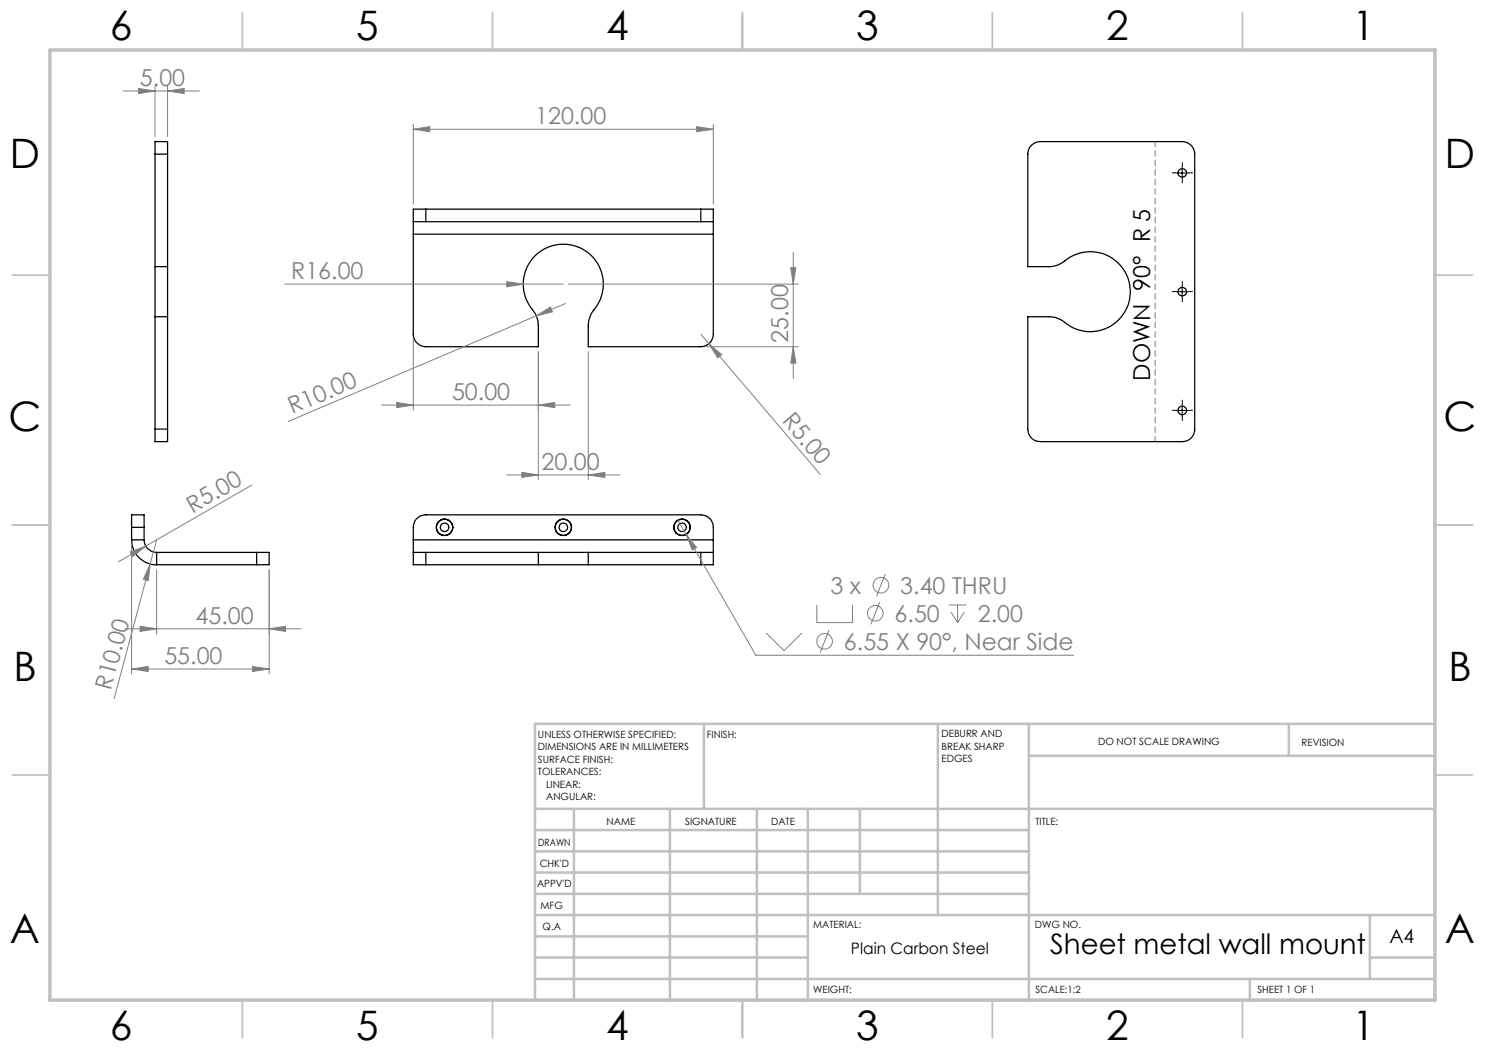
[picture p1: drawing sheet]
<svg xmlns="http://www.w3.org/2000/svg" width="297mm" height="210mm" viewBox="0 0 297 210" stroke-linecap="round" stroke-linejoin="round" font-family="sans-serif">
<g fill="none" stroke="#000" stroke-width=".25">
<path d="M31 30.8v-2.5h2.5v2.5M31 30.8h2.5M31 30.8v22.5M33.5 30.8v22.5M206.4 29l1-.6 .7-.1h28.3a2.52 2.52 0 0 1 2.5 2.5v55a2.46 2.46 0 0 1-2.5 2.5h-28.3a2.46 2.46 0 0 1-2.5-2.5v-22.4h4.2a5.2 5.2 0 0 1 3.6 1.5 8 8 0 0 0 10.9-1.5 8 8 0 0 0-.8-10.9 8 8 0 0 0-10.9-.1l-1.1 .6-1.3 .3h-4.6v-22.5l.2-1zM31 53.3v10.1M31 53.3h2.5M33.5 53.3v10.1M82.7 44.3h2.5M82.7 44.3v2.5M82.7 46.8v20a2.51 2.51 0 0 0 2.5 2.5h22.5v-4.2a5.6 5.6 0 0 0-1.6-3.7 8 8 0 0 1 1.5-10.8 8 8 0 0 1 10.9 .8 8 8 0 0 1 0 10.9l-.4 .7-.4 1.3v5h22.5a2.58 2.58 0 0 0 2.5-2.5v-20M82.7 46.8h60"/>
<path d="M85.2 41.8h-2.5v2.5M85.2 41.8v2.5M85.2 41.8h55M85.2 44.3h55M140.2 41.8h2.5v2.5M140.2 44.3h2.5M140.2 41.8v2.5M142.7 44.3v2.5M31 63.4h2.5M31 63.4v22.4M33.5 63.4v22.4M31 85.8v2.5h2.5v-2.5"/>
<path d="M31 85.8h2.5M26.3 105.5v-2.5h2.5v2.5M26.3 108a5 5 0 0 0 5 5M26.3 108h2.5M26.3 105.5h2.5M26.3 105.5v2.5M28.8 108a2.51 2.51 0 0 0 2.5 2.5M28.8 105.5v2.5M31.3 113h20M31.3 110.5h20M31.3 110.5v2.5M51.3 110.5h2.5v2.5h-2.5"/>
<path d="M51.3 110.5v2.5M82.7 110.5v2.5h2.5M82.7 110.5h2.5M82.7 108v2.5M82.7 108v-2.5a2.46 2.46 0 0 1 2.5-2.5h55a2.51 2.51 0 0 1 2.5 2.5v2.5M82.7 108h60M85.2 110.5v2.5M85.2 113h22.5M85.2 110.5h22.5M107.7 113h10M107.7 110.5h10M107.7 110.5v2.5"/>
<path d="M117.7 110.5v2.5M117.7 113h22.5M117.7 110.5h22.5M140.2 110.5h2.5M140.2 110.5v2.5M142.7 110.5v2.5h-2.5M142.7 108v2.5"/>
<circle cx="236.4" cy="34.6" r=".85"/>
<circle cx="236.4" cy="58.3" r=".86"/>
<circle cx="236.4" cy="82.1" r=".86"/>
<circle cx="88.9" cy="105.5" r=".85"/>
<circle cx="88.9" cy="105.5" r="1.62"/>
<circle cx="88.9" cy="105.4" r="1.64"/>
<circle cx="112.7" cy="105.5" r=".86"/>
<circle cx="112.7" cy="105.5" r="1.64"/>
<circle cx="112.7" cy="105.5" r="1.63"/>
<circle cx="136.4" cy="105.5" r="1.64"/>
<circle cx="136.4" cy="105.5" r="1.63"/>
<circle cx="136.4" cy="105.5" r=".85"/>
</g>
<g fill="none" stroke="#808080" stroke-width=".2">
<path d="M24.7 18.2h15.2M27.7 17.7l3.3 .5-3.3 .5zM31 17.2v10.1M33.5 18.2l3.3-.5v1zM33.5 17.2v10.1M82.7 25.9l3.3-.6v1zM82.7 24.8v16M82.7 25.9h60M139.3 25.3l3.4 .6-3.4 .4zM142.7 24.8v16M56.9 56.8h55.7M101.4 56.3l3.3 .5-3.3 .6z"/>
<path d="M113.7 56.8h46M158.2 53.5h1l-.6 3.3zM158.6 50.5v25.2M82.7 67.8v14.2M107.2 63.2l2.9-1.8 .4 1zM107.2 63.2l-49.6 21.1M107.7 70.3v25.7M113.1 60.7l-5.9 2.5M117.7 70.3v25.7M140.2 66.8l23.8 28.1M141.1 69.3h18.6M141.8 68.7l2.5 2.2-.8 .7z"/>
<path d="M158.6 69.3l.6 3.3h-1zM50.4 97l-26.8 15.4M76.3 81h37.7M79.3 80.5l3.4 .5-3.4 .5zM101.3 95h22.7M104.4 94.5l3.3 .5-3.3 .5zM107.7 81l3.2-.5v1zM117.7 95l3.3-.5v1zM26 110.4l3.2-1.2-2.6 2.1zM26.3 109v25.8M30 112.8l-.3 3.3-1-.3zM30 112.8l-7.2 26.9"/>
<path d="M31.3 114v12.8M31.3 108l-1.3 4.8M53.8 114v20.8M135.6 104.1l1.6 2.8M137.2 106.9l2.1 2.6-.9 .5zM137.2 106.9l14 24.1h63.5M177.1 114.8l-1.8 4.5M25 125.8h35.2M26.3 133.8l3.3-.5v1zM26.3 133.8h27.5M28 125.3l3.3 .5-3.3 .5zM50.5 133.3l3.3 .5-3.3 .5z"/>
<path d="M53.8 125.8l3.3-.5v1zM153.2 126.6l3.6 3.5 3.6-3.5M163.4 121v3.5h7.1v-3.5M165.8 126l-1.8 4.5M175.9 120.4l-1.7 4.5M189.8 121h3.5M190.2 122.4l1.3 2.1M191.5 121v3.5M192.9 122.4l-1.4 2.1"/>
<circle cx="176.2" cy="117" r="1.55"/>
<circle cx="164.9" cy="128.3" r="1.55"/>
<circle cx="175.1" cy="122.7" r="1.55"/>
</g>
<path d="M235.2 34.6h-.8M236.5 33.3v-.8M236.5 35.8v.9M237.7 34.6h.9M235.2 58.3h-.8M236.5 57.1v-.9M236.5 59.6v.8M237.7 58.3h.9M235.2 82.1h-.8M236.5 80.8v-.8M236.5 83.3v.9M237.7 82.1h.9" fill="none" stroke="#000" stroke-width=".2" stroke-dasharray="15.2 1.3 1.3 1.3" stroke-linecap="butt"/>
<path d="M231 88.3v-60" fill="none" stroke="#808080" stroke-width=".2" stroke-dasharray="1.3 .6" stroke-dashoffset=".2" stroke-linecap="butt"/>
<path d="M235.2 34.6h2.5M236.4 33.3v2.5M235.2 58.3h2.5M236.4 57.1v2.5M235.2 82.1h2.5M236.4 80.8v2.5" fill="none" stroke="#000" stroke-width=".2"/>
<g fill="none" stroke="#c0c0c0" stroke-width=".35">
<path d="M48.5 2.5v7.5M98.5 2.5v7.5M148.5 2.5v7.5M198.5 2.5v7.5M248.5 2.5v7.5M2.5 55h7.5M287 55h7.5M2.5 105h7.5M287 105h7.5M2.5 155h7.5M287 155h7.5M48.5 200v7.5"/>
<path d="M98.5 200v7.5M148.5 200v7.5M198.5 200v7.5M248.5 200v7.5"/>
</g>
<g fill="none" stroke="#c0c0c0" stroke-width=".5">
<path d="M140.8 144.8v17M187.6 144.8v38.2M205.8 144.8v55.2M205.8 151.2h81.2M257.8 144.8v6.4M287 144.8h-180v55.2M107 161.8h180M107 178.8h98.8M107 174.5h98.8M107 170.3h98.8M107 166h98.8M114.8 161.8v38.2"/>
<path d="M134 161.8v38.2M151.4 161.8v38.2M161.6 161.8v38.2M172 161.8v17M107 195.8h180M107 191.5h54.6M107 187.3h54.6M107 183h180M250 195.8v4.2M274 191.5h13M274 183v12.8"/>
</g>
<path d="M10 10h277v190h-277z" fill="none" stroke="#c0c0c0" stroke-width=".7"/>
<g fill="#808080">
<path d="M101.4 56.3l3.3 .5-3.3 .6z"/>
<path d="M107.2 63.2l2.9-1.8 .4 1z"/>
<path d="M26 110.4l3.2-1.2-2.6 2.1z"/>
<path d="M30 112.8l-.3 3.3-1-.3z"/>
<path d="M141.8 68.7l2.5 2.2-.8 .7z"/>
<path d="M107.7 81l3.2-.5v1zM79.3 80.5l3.4 .5-3.4 .5z"/>
<path d="M137.2 106.9l1.2 3.1 .9-.5zM28 125.3l3.3 .5-3.3 .5zM53.8 125.8l3.3-.5v1z"/>
<path d="M82.7 25.9l3.3-.6v1zM139.3 25.3l3.4 .6-3.4 .4z"/>
<path d="M104.4 94.5l3.3 .5-3.3 .5zM117.7 95l3.3-.5v1z"/>
<path d="M26.3 133.8l3.3-.5v1zM50.5 133.3l3.3 .5-3.3 .5z"/>
<path d="M158.2 53.5h1l-.6 3.3zM158.6 69.3l.6 3.3h-1z"/>
<path d="M27.7 17.7l3.3 .5-3.3 .5zM33.5 18.2l3.3-.5v1z"/>
</g>
<g font-size="8.1">
<text x="22" y="8">6</text>
<text x="71.2" y="8">5</text>
<text x="121.2" y="8">4</text>
<text x="171.2" y="8">3</text>
<text x="221.2" y="8">2</text>
<text x="270.5" y="8">1</text>
<text x="2" y="33.6">D</text>
<text x="289" y="33.6">D</text>
<text x="1.7" y="86.1">C</text>
<text x="288.7" y="86.1">C</text>
<text x="2.7" y="136.1">B</text>
<text x="289.7" y="136.1">B</text>
<text x="2" y="188.6">A</text>
<text x="289" y="188.6">A</text>
<text x="22" y="208">6</text>
<text x="71.2" y="208">5</text>
<text x="121.2" y="208">4</text>
<text x="171.2" y="208">3</text>
<text x="221.2" y="208">2</text>
<text x="270.5" y="208">1</text>
</g>
<text font-size="5.6" x="210" y="190.9">Sheet metal wall mount</text>
<g font-size="4.7" fill="#808080">
<text x="28" y="17.2">5.00</text>
<text x="107" y="24.8">120.00</text>
<text x="58.2" y="55.8">R16.00</text>
<text x="157.7" y="68.6" transform="rotate(-90 157.7 68.6)">25.00</text>
<text x="58.4" y="82.9" transform="rotate(-23 58.4 82.9)">R10.00</text>
<text x="90.4" y="80">50.00</text>
<text x="156.3" y="84.2" transform="rotate(50 156.3 84.2)">R5.00</text>
<text x="108.3" y="94">20.00</text>
<text x="38.5" y="102.7" transform="rotate(-30 38.5 102.7)">R5.00</text>
<text x="166.1" y="118.7">3 x</text>
<text x="180.1" y="118.7">3.40 THRU</text>
<text x="39.1" y="124.7">45.00</text>
<text x="178.9" y="124.3">6.50</text>
<text x="195.6" y="124.3">2.00</text>
<text x="168.8" y="130">6.55 X 90°, Near Side</text>
<text x="32.9" y="132.8">55.00</text>
<text x="22.2" y="138.2" transform="rotate(-75 22.2 138.2)">R10.00</text>
</g>
<text font-size="4.7" x="230" y="76.2" transform="rotate(-90 230 76.2)">DOWN 90° R 5</text>
<text font-size="3.9" x="277.9" y="188.5">A4</text>
<text font-size="3.2" x="170.2" y="190.9">Plain Carbon Steel</text>
<g font-size="2">
<text x="107.6" y="147.6">UNLESS OTHERWISE SPECIFIED:</text>
<text x="141.4" y="147.6">FINISH:</text>
<text x="188.3" y="147.5">DEBURR AND</text>
<text x="188.3" y="150">BREAK SHARP</text>
<text x="219.6" y="149">DO NOT SCALE DRAWING</text>
<text x="260.3" y="149.2">REVISION</text>
<text x="107.6" y="150.1">DIMENSIONS ARE IN MILLIMETERS</text>
<text x="107.6" y="152.6">SURFACE FINISH:</text>
<text x="107.6" y="155.1">TOLERANCES:</text>
<text x="188.3" y="152.5">EDGES</text>
<text x="109.2" y="157.6">LINEAR:</text>
<text x="109.2" y="160.1">ANGULAR:</text>
<text x="121.3" y="165">NAME</text>
<text x="137" y="164.9">SIGNATURE</text>
<text x="154.2" y="164.9">DATE</text>
<text x="207.1" y="164.9">TITLE:</text>
<text x="107.6" y="169.1">DRAWN</text>
<text x="107.9" y="173.3">CHK'D</text>
<text x="107.4" y="177.4">APPV'D</text>
<text x="108.1" y="181.8">MFG</text>
<text x="108.5" y="186">Q.A</text>
<text x="162.6" y="185.5">MATERIAL:</text>
<text x="207" y="185.5">DWG NO.</text>
<text x="162.6" y="198.5">WEIGHT:</text>
<text x="207.1" y="198.6">SCALE:1:2</text>
<text x="251.5" y="198.6">SHEET 1 OF 1</text>
</g>
</svg>
